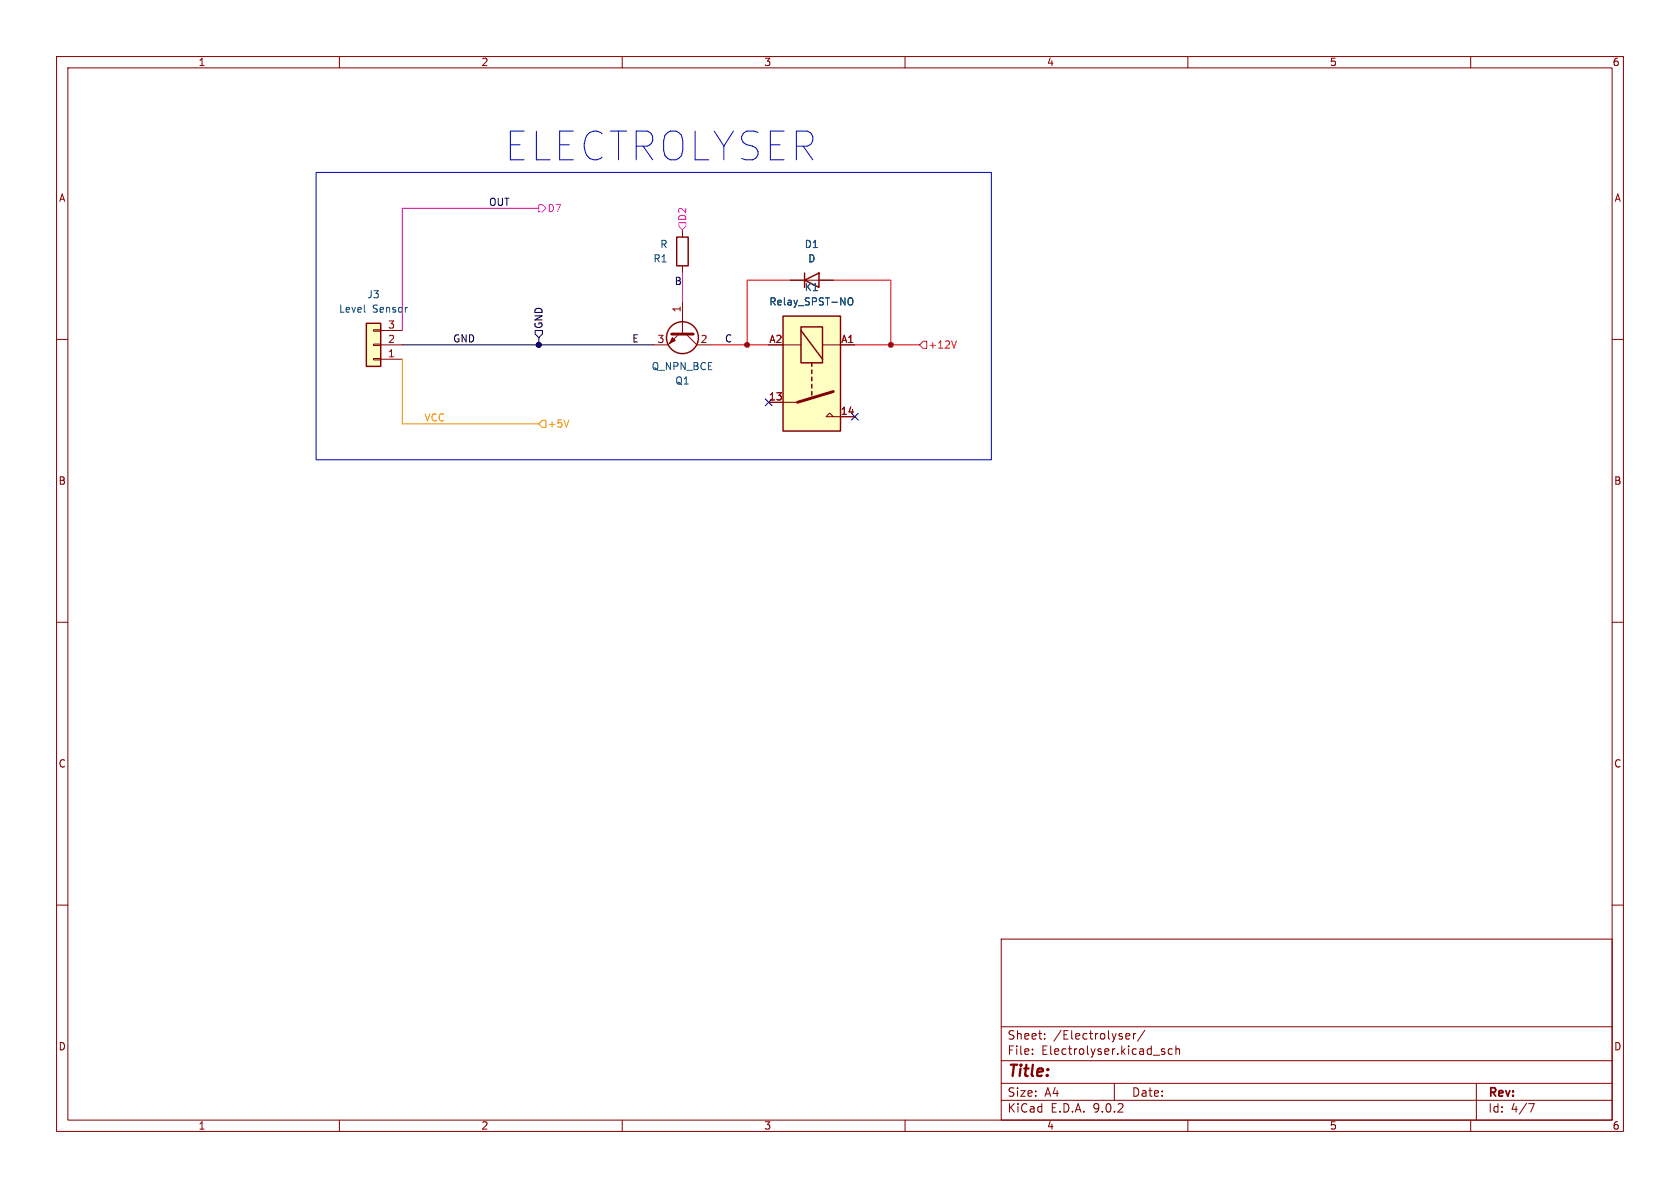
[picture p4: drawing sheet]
<svg xmlns="http://www.w3.org/2000/svg" width="297mm" height="210mm" viewBox="0 0 297 210" stroke-linecap="round" stroke-linejoin="round" font-family="sans-serif">
<g fill="none" stroke="#840000" stroke-width=".18">
<path d="M10 10h277v190h-277zM12 12h273v186h-273zM60 10v2M110 10v2M160 10v2M210 10v2M260 10v2M139.7 49.5h7.6M10 60h2M285 60h2M10 110h2M285 110h2"/>
<path d="M10 160h2M177 166h108v32h-108zM285 160h2M60 198v2M110 198v2M160 198v2M177 194.5h108M177 191.5h108M177 187.5h108M177 181.5h108M182.5 186.3v.1M182.5 185.5v.1"/>
<path d="M184.7 183.6v.1M184.7 182.8v.1M197 191.5v3M199 183.5l.2 .2 .5-.1M199 182.9l.2-.2h.3l.2 .2v.2l-.7 .1M200.4 182.7v1M200.8 182.7l-.3 .1-.1 .2M202.4 182.1l-1.3 2M205.4 185.8l.5 .2 .1 .1-.1 .2-.4 .1M205.4 185.5h.5M207.2 185.5l-.4-.1-.3 .3v.4l.2 .2h.5M207.9 185.5l.2-.1 .4 .1v.9"/>
<path d="M207.9 184.9v1.5M210 198v2M260 198v2M261 191.5v6.5M270.2 195.1h1l-.6 1.5"/>
</g>
<path d="M142.2 49.5l2.6-1.2v2.5zM142.2 48.3v2.5" fill="none" stroke="#840000" stroke-width=".25"/>
<path d="M64.8 57.2h2.5v7.6h-2.5z" fill="#ffffc2"/>
<path d="M64.8 57.2h2.5v7.6h-2.5z" fill="none" stroke="#840000" stroke-width=".25"/>
<path d="M66 58.3h1.3v.2h-1.3zM67.3 58.4h3.8M66 63.4h1.3v.2h-1.3zM66 60.8h1.3v.3h-1.3zM67.3 63.5h3.8M67.3 61h3.8" fill="none" stroke="#840000" stroke-width=".18"/>
<path d="M64.5 55.1l.1 .1" fill="none" stroke="#006464" stroke-width=".18"/>
<path d="M138.4 55.9h10.2v20.3h-10.2z" fill="#ffffc2"/>
<path d="M120 59.1l-1.9 1.9h-2.5M120.6 40.6v1.3M120.6 47v1.3M120.6 53.3v5.8M121.3 59.1l1.9 1.9h2.5M139.7 49.5h2.5M144.8 49.5h2.5M135.9 71.1h5.1M138.4 61h3.2M145.4 61h5.7M147.3 73.7l-.6-.7-.7 .7h5.1" fill="none" stroke="#840000" stroke-width=".18"/>
<g fill="none" stroke="#840000" stroke-width=".25">
<path d="M119.6 41.9h2.1v5.1h-2.1zM138.4 55.9h10.2v20.3h-10.2zM141.6 57.8h3.8v6.3h-3.8zM141.6 58.4l3.8 5.1M143.5 64.1v.7M143.5 65.4v.6M143.5 66.7v.6M143.5 67.9v.7M143.5 69.2v.7"/>
<circle cx="120.6" cy="59.7" r="2.82"/>
</g>
<path d="M118.7 59.1h3.9M147.3 69.2l-6.3 1.9" fill="none" stroke="#840000" stroke-width=".51"/>
<path d="M150 52.8l.2-.2a.43 .43 0 0 1 .6 .5v.4a.42 .42 0 0 1-.5 .4 .42 .42 0 0 1-.4-.4z" fill="none" stroke="#006464" stroke-width=".18"/>
<path d="M118.9 59.7l.5 .5-1 .5z" fill="#840000" stroke="#840000" stroke-width=".18"/>
<path d="M95.2 36.2h.7l.6 .6-.6 .7h-.7zM95.2 36.8h-24.1v21.6M120 39.4h1.3v.6l-.7 .6-.6-.6zM120.6 48.3v5" fill="none" stroke="#f0f" stroke-width=".18"/>
<path d="M94.6 58.4h1.3v.7l-.7 .6-.6-.6zM95.2 59.7v1.3M71.1 61h44.5" fill="none" stroke="#000" stroke-width=".18"/>
<path d="M71.1 63.5v11.4h24.1M95.9 74.3h.6v1.3h-.6l-.7-.7zM100.6 74.2l-.5 1.3" fill="none" stroke="#f90" stroke-width=".18"/>
<path d="M139.7 49.5h-7.6v11.5M147.3 49.5h10.2v11.5M125.7 61h10.2M151.1 61h11.5M163.2 60.3h.6v1.3h-.6l-.6-.6zM169.1 60.3l-.4 1.2" fill="none" stroke="#f00" stroke-width=".18"/>
<path d="M135.3 70.5l1.2 1.2M136.5 70.5l-1.2 1.2M150.5 73.1l1.2 1.2M151.7 73.1l-1.2 1.2" fill="none" stroke="#000084" stroke-width=".18"/>
<path d="M55.9 30.5h119.4v50.8h-119.4z" fill="none" stroke="#0000c2" stroke-width=".18"/>
<g fill="#f00" stroke="#f00" stroke-width=".18">
<circle cx="132.1" cy="61" r=".46"/>
<circle cx="157.5" cy="61" r=".46"/>
</g>
<circle cx="95.2" cy="61" r=".46" fill="#000" stroke="#000" stroke-width=".18"/>
<text font-size="7.1" fill="#0000c2" x="89.3" y="28.7">ELECTROLYSER</text>
<text font-size="2.8" fill="#840000" x="178" y="190.9">Title:</text>
<g font-size="2.1" fill="#840000">
<text x="178" y="184">Sheet:</text>
<text x="186.2" y="184">/Electrolyser/</text>
<text x="178" y="186.7">File:</text>
<text x="184.1" y="186.7">Electrolyser.kicad_sch</text>
<text x="178" y="196.9">KiCad</text>
<text x="178" y="194.1">Size:</text>
<text x="184.7" y="194.1">A4</text>
<text x="185.7" y="196.9">E.D.A.</text>
<text x="193.3" y="196.9">9.0.2</text>
<text x="200" y="194.1">Date:</text>
<text x="263" y="194.3">Rev:</text>
<text x="263" y="196.9">Id:</text>
<text x="267.1" y="196.9">4/7</text>
</g>
<g font-size="1.8" fill="#840000">
<text x="35" y="11.9">1</text>
<text x="85" y="11.9">2</text>
<text x="135" y="11.9">3</text>
<text x="185" y="11.9">4</text>
<text x="235" y="11.9">5</text>
<text x="285" y="11.9">6</text>
<text x="10.3" y="35.9">A</text>
<text x="285.3" y="35.9">A</text>
<text x="10.3" y="85.9">B</text>
<text x="285.3" y="85.9">B</text>
<text x="10.3" y="135.9">C</text>
<text x="285.3" y="135.9">C</text>
<text x="10.3" y="185.9">D</text>
<text x="285.3" y="185.9">D</text>
<text x="35" y="199.9">1</text>
<text x="85" y="199.9">2</text>
<text x="135" y="199.9">3</text>
<text x="185" y="199.9">4</text>
<text x="235" y="199.9">5</text>
<text x="285" y="199.9">6</text>
</g>
<g font-size="1.8" fill="#0f0f0f">
<text x="86.4" y="36.5">OUT</text>
<text x="119.2" y="50.5">B</text>
<text x="80" y="60.6">GND</text>
<text x="111.7" y="60.6">E</text>
<text x="128.1" y="60.6">C</text>
</g>
<g font-size="1.8" fill="#f0f">
<text x="96.7" y="37.7">D7</text>
<text x="121.5" y="39.2" transform="rotate(-90 121.5 39.2)">D2</text>
</g>
<g font-size="1.8" fill="#006464">
<text x="115.4" y="46.6">R1</text>
<text x="116.6" y="44">R</text>
<text x="142.2" y="44">D1</text>
<text x="142.8" y="46.6">D</text>
<text x="64.8" y="52.9">J3</text>
<text x="142.2" y="51.7">K1</text>
<text x="59.8" y="55.5">Level</text>
<text x="65.8" y="55.5">Sensor</text>
<text x="135.9" y="54.2">Relay_SPST-NO</text>
<text x="115.1" y="65.6">Q_NPN_BCE</text>
<text x="119.3" y="68.2">Q1</text>
</g>
<g font-size="1.8" fill="#a90000">
<text x="68.5" y="58.2">3</text>
<text x="120.4" y="55.3" transform="rotate(-90 120.4 55.3)">1</text>
<text x="68.5" y="63.2">1</text>
<text x="68.5" y="60.7">2</text>
<text x="116.1" y="60.7">3</text>
<text x="123.8" y="60.7">2</text>
<text x="135.9" y="60.7">A2</text>
<text x="148.6" y="60.7">A1</text>
<text x="135.8" y="70.9">13</text>
<text x="148.5" y="73.4">14</text>
</g>
<text font-size="1.8" x="96.1" y="58.2" transform="rotate(-90 96.1 58.2)">GND</text>
<text font-size="1.8" fill="#f00" x="164" y="61.8">+12V</text>
<g font-size="1.8" fill="#f90">
<text x="74.9" y="74.6">VCC</text>
<text x="96.7" y="75.8">+5V</text>
</g>
</svg>
